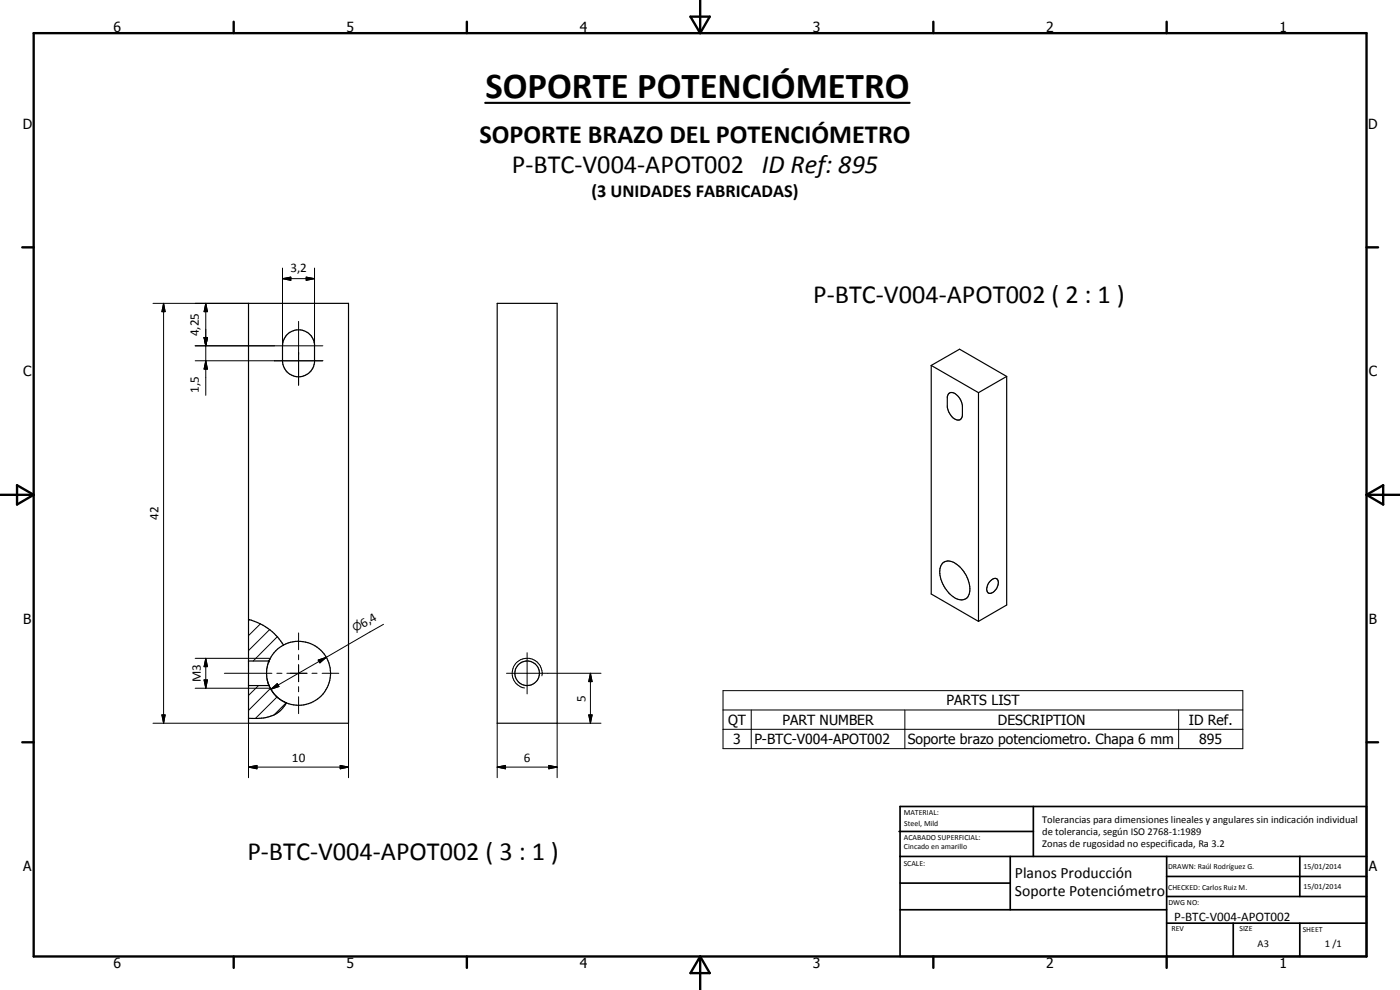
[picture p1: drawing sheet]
<svg xmlns="http://www.w3.org/2000/svg" width="420mm" height="297mm" viewBox="0 0 420 297" stroke-linecap="round" stroke-linejoin="round" font-family="sans-serif">
<g fill="none" stroke="#000" stroke-width=".35">
<path d="M74.6 91h30v126h-30zM149.2 91h18v126h-18zM86.2 100.4a4.8 4.8 0 0 1 5-1.2 4.8 4.8 0 0 1 3.2 4.1v5.5a4.8 4.8 0 0 1-5.1 4.3 4.8 4.8 0 0 1-4.5-4.9l.1-5.5 .6-1.5zM279.5 109.6v68.6l14.2 8.2M279.5 109.6l8.5-4.8 14.1 8.1M279.5 109.6l14.2 8.2M284.6 118.2a1.91 1.91 0 0 1 3 .8l.7 1.1 .5 1.5v3.2a1.38 1.38 0 0 1-.9 1.2 1.38 1.38 0 0 1-1.5-.4 5.4 5.4 0 0 1-2.1-3.4v-3.2zM293.7 117.8v68.6M302.1 112.9v68.6l-8.4 4.9M302.1 112.9l-8.4 4.9M283 168.8a4.1 4.1 0 0 1 5.2 1.4 8.4 8.4 0 0 1 2.4 8.5 2.87 2.87 0 0 1-4.6 .3 9.4 9.4 0 0 1-3.8-8.8zM297.1 174.5a1.36 1.36 0 0 1 1.1-.9 1.36 1.36 0 0 1 1.3 .6 2.9 2.9 0 0 1-2.9 3.7 2.59 2.59 0 0 1 .5-3.4z"/>
<path d="M74.6 185.8a17.3 17.3 0 0 1 10.5 7.7M74.6 198.3h6.1M80.7 198.3a9.5 9.5 0 0 0 0 7.3v.1M85.1 193.5a9.6 9.6 0 0 0-4.4 4.8M85.1 193.5a9.6 9.6 0 0 1 14.1 8 9.6 9.6 0 0 1-13.2 9.4M74.6 205.7h6.1M80.7 205.7a9.7 9.7 0 0 0 5.3 5.2M86 210.9a9.3 9.3 0 0 1-8.6 4.7l-2.8-.1"/>
<circle cx="158.2" cy="202" r="3.7"/>
</g>
<circle cx="80.7" cy="198.3" r=".18" fill="#000"/>
<g fill="none" stroke="#000" stroke-width=".3">
<path d="M45.9 91h28.7M49.1 91l.5 2.5h-1zM49.1 91v126M61.8 91l.5 2.5h-1.1zM61.8 91v27.6M84.8 83.6l2.5-.5v1zM84.8 83.6h9.6M84.8 80.4v23.3M89.6 96.4v19.2M91.9 83.1l2.5 .5-2.5 .5zM94.4 80.4v23.3M58.6 108.2h38.3"/>
<path d="M58.6 103.8h38.3M61.2 101.3h1.1l-.5 2.5zM61.8 108.2l.5 2.5h-1.1zM58.6 197.5h22.5M61.8 197.5l.5 2.5h-1.1zM61.8 197.5v9M74.6 185.8v16.1M74.9 185.9l-.3 .3M78.1 187.2l-3.5 3.5M80.9 188.9l-6.3 6.3M81.1 197.8l-.6 .5M83.2 191.1l-7.2 7.2"/>
<path d="M89.6 189.9v5M89.6 196.5v1.5M89.6 199.4v5.2M95.5 198l2.4-.8-1.9 1.7zM97.9 197.2l-16.6 9.6M115.1 187.3l-17.2 9.9M158.2 195.8v12.4M45.9 217h28.7M48.6 214.5h1l-.5 2.5zM58.6 206.5h22.5M61.2 204h1.1l-.5 2.5zM67.3 202h14.3"/>
<path d="M74.6 202.1v31.2M77.6 205.7l-3 3M80.2 203.8l1 2.8M81.2 206.5l-6.6 6.6M81.2 206.6a9.3 9.3 0 0 0 4.8 4.3M81.3 206.8l1.9-1.7 .5 .9zM83.1 202h1.5M83.2 209.1l-6.5 6.5M85.9 210.9l-3.6 3.6M86.1 202h6M89.6 206v1.6M89.6 209v5.1"/>
<path d="M93.6 202h1.6M96.7 202h5M104.6 217v16.3M149.2 217v16.3M152 202h28.4M162.6 202.8a4.5 4.5 0 0 0-3.6-5.2 4.5 4.5 0 0 0-5.2 3.6 4.5 4.5 0 0 0 3.6 5.2M176.7 214.5h1l-.5 2.5zM177.2 202l.5 2.5h-1zM177.2 202v15M180.4 217h-13.2v16.3M217 207.2h156v17.4h-156zM217 213h156"/>
<path d="M217 218.8h156M225.5 213v11.6M271.6 213v11.6M353.7 213v11.6M74.6 230.2l2.5-.5v1zM74.6 230.2h30M102.1 229.7l2.5 .5-2.5 .5zM149.2 230.2l2.5-.5v1zM149.2 230.2h18M164.7 229.7l2.5 .5-2.5 .5z"/>
</g>
<g fill="none" stroke="#000" stroke-width=".71">
<path d="M10.1 9.9h400v277.1h-400zM70.1 6.5v3.4M140.1 6.5v3.4M207.2 5h5.8l-2.9 4.9zM210.1 0v9.9M280.1 6.5v3.4M350.1 6.5v3.4M6.7 74.2h3.4M410.1 74.2h3.5M.1 148.5h10M5.1 145.6l5 2.9-5 2.9zM410.1 148.5h10"/>
<path d="M410.1 148.5l5-2.9v5.8zM6.7 222.7h3.4M410.1 222.7h3.5M70.1 287v3.4M140.1 287v3.4M210.1 287v10M210.1 287l2.9 5h-5.8zM280.1 287v3.4M350.1 287v3.4"/>
</g>
<g fill="none" stroke="#000" stroke-width=".51">
<path d="M269.8 249.5h40.3M270.1 242h140v45h-140zM270.1 257h140M303.2 257v16M310.1 242v15M350.1 257v30M390.1 257v12M270.1 265h33.1M270.1 273h80M350.1 277h60M350.1 269h60M350.1 263h60"/>
<path d="M370.1 277v10M390.1 277v10"/>
</g>
<path d="M145.6 30.9h127.4" fill="none" stroke="#000" stroke-width=".63"/>
<g fill="#000">
<path d="M49.1 91l.5 2.5h-1zM61.8 91l.5 2.5h-1.1zM84.8 83.6l2.5-.5v1zM91.9 83.1l2.5 .5-2.5 .5zM61.2 101.3h1.1l-.5 2.5zM61.8 108.2l.5 2.5h-1.1zM95.5 198l2.4-.8-1.9 1.7zM48.6 214.5h1l-.5 2.5zM61.2 204h1.1l-.5 2.5zM61.8 197.5l.5 2.5h-1.1zM81.3 206.8l1.9-1.7 .5 .9zM176.7 214.5h1l-.5 2.5z"/>
<path d="M177.2 202l.5 2.5h-1zM74.6 230.2l2.5-.5v1zM102.1 229.7l2.5 .5-2.5 .5zM149.2 230.2l2.5-.5v1zM164.7 229.7l2.5 .5-2.5 .5z"/>
</g>
<text font-size="11" x="145.7" y="29.3">SOPORTE POTENCIÓMETRO</text>
<g font-size="7.9">
<text x="143.9" y="42.9">SOPORTE BRAZO DEL POTENCIÓMETRO</text>
<text x="153.6" y="51.9">P-BTC-V004-APOT002 ID Ref: 895</text>
<text x="244" y="90.8">P-BTC-V004-APOT002 ( 2 : 1 )</text>
<text x="74.2" y="257.9">P-BTC-V004-APOT002 ( 3 : 1 )</text>
</g>
<text font-size="5.5" x="177.5" y="59">(3 UNIDADES FABRICADAS)</text>
<g font-size="4.7">
<text x="304.6" y="263.5">Planos Producción</text>
<text x="304.6" y="268.9">Soporte Potenciómetro</text>
</g>
<g font-size="4.2">
<text x="34" y="9.6">6</text>
<text x="104" y="9.6">5</text>
<text x="174" y="9.6">4</text>
<text x="244" y="9.6">3</text>
<text x="314" y="9.6">2</text>
<text x="384" y="9.6">1</text>
<text x="6.8" y="38.7">D</text>
<text x="410.6" y="38.7">D</text>
<text x="7" y="112.9">C</text>
<text x="410.8" y="112.9">C</text>
<text x="7" y="187.1">B</text>
<text x="410.8" y="187.1">B</text>
<text x="284" y="211.7">PARTS LIST</text>
<text x="218.5" y="217.5">QT</text>
<text x="234.8" y="217.5">PART NUMBER</text>
<text x="299.5" y="217.5">DESCRIPTION</text>
<text x="356.8" y="217.6">ID Ref.</text>
<text x="220.1" y="223.3">3</text>
<text x="226.4" y="223.3">P-BTC-V004-APOT002</text>
<text x="272.4" y="223.3">Soporte brazo potenciometro. Chapa 6 mm</text>
<text x="359.9" y="223.3">895</text>
<text x="7" y="261.4">A</text>
<text x="410.8" y="261.4">A</text>
<text x="34" y="290.4">6</text>
<text x="104" y="290.4">5</text>
<text x="174" y="290.4">4</text>
<text x="244" y="290.4">3</text>
<text x="314" y="290.4">2</text>
<text x="384" y="290.4">1</text>
</g>
<g font-size="3.9">
<text x="87.2" y="81.6">3,2</text>
<text x="59.7" y="100.9" transform="rotate(-90 59.7 100.9)">4,25</text>
<text x="59.7" y="117.9" transform="rotate(-90 59.7 117.9)">1,5</text>
<text x="47.6" y="156" transform="rotate(-90 47.6 156)">42</text>
<text x="109" y="188.3" transform="rotate(-30 109 188.3)">6,4</text>
<text x="60.2" y="204.7" transform="rotate(-90 60.2 204.7)">M3</text>
<text x="175.7" y="210.5" transform="rotate(-90 175.7 210.5)">5</text>
<text x="87.6" y="228.6">10</text>
<text x="157.2" y="228.6">6</text>
<text x="352.4" y="276.3">P-BTC-V004-APOT002</text>
</g>
<text font-size="3.3" x="106.6" y="189.7" transform="rotate(-30 106.6 189.7)">n</text>
<g font-size="3.1">
<text x="312.7" y="246.8">Tolerancias para dimensiones lineales y angulares sin indicación individual</text>
<text x="312.7" y="250.4">de tolerancia, según ISO 2768-1:1989</text>
<text x="312.7" y="254">Zonas de rugosidad no especificada, Ra 3.2</text>
<text x="377.4" y="284.1">A3</text>
<text x="397.6" y="284.2">1 /1</text>
</g>
<g font-size="2.4">
<text x="271.2" y="244.4">MATERIAL:</text>
<text x="271.3" y="252">ACABADO SUPERFICIAL:</text>
<text x="271.4" y="247.9">Steel, Mild</text>
<text x="271.3" y="254.6">Cincado en amarillo</text>
<text x="271.2" y="259.7">SCALE:</text>
<text x="350.6" y="260.8">DRAWN: Raúl Rodríguez G.</text>
<text x="391.2" y="260.6">15/01/2014</text>
<text x="350.6" y="267">CHECKED: Carlos Ruiz M.</text>
<text x="391.2" y="266.7">15/01/2014</text>
<text x="350.6" y="271.4">DWG NO:</text>
<text x="351.6" y="279.3">REV</text>
<text x="372" y="279.4">SIZE</text>
<text x="391" y="279.6">SHEET</text>
</g>
</svg>
